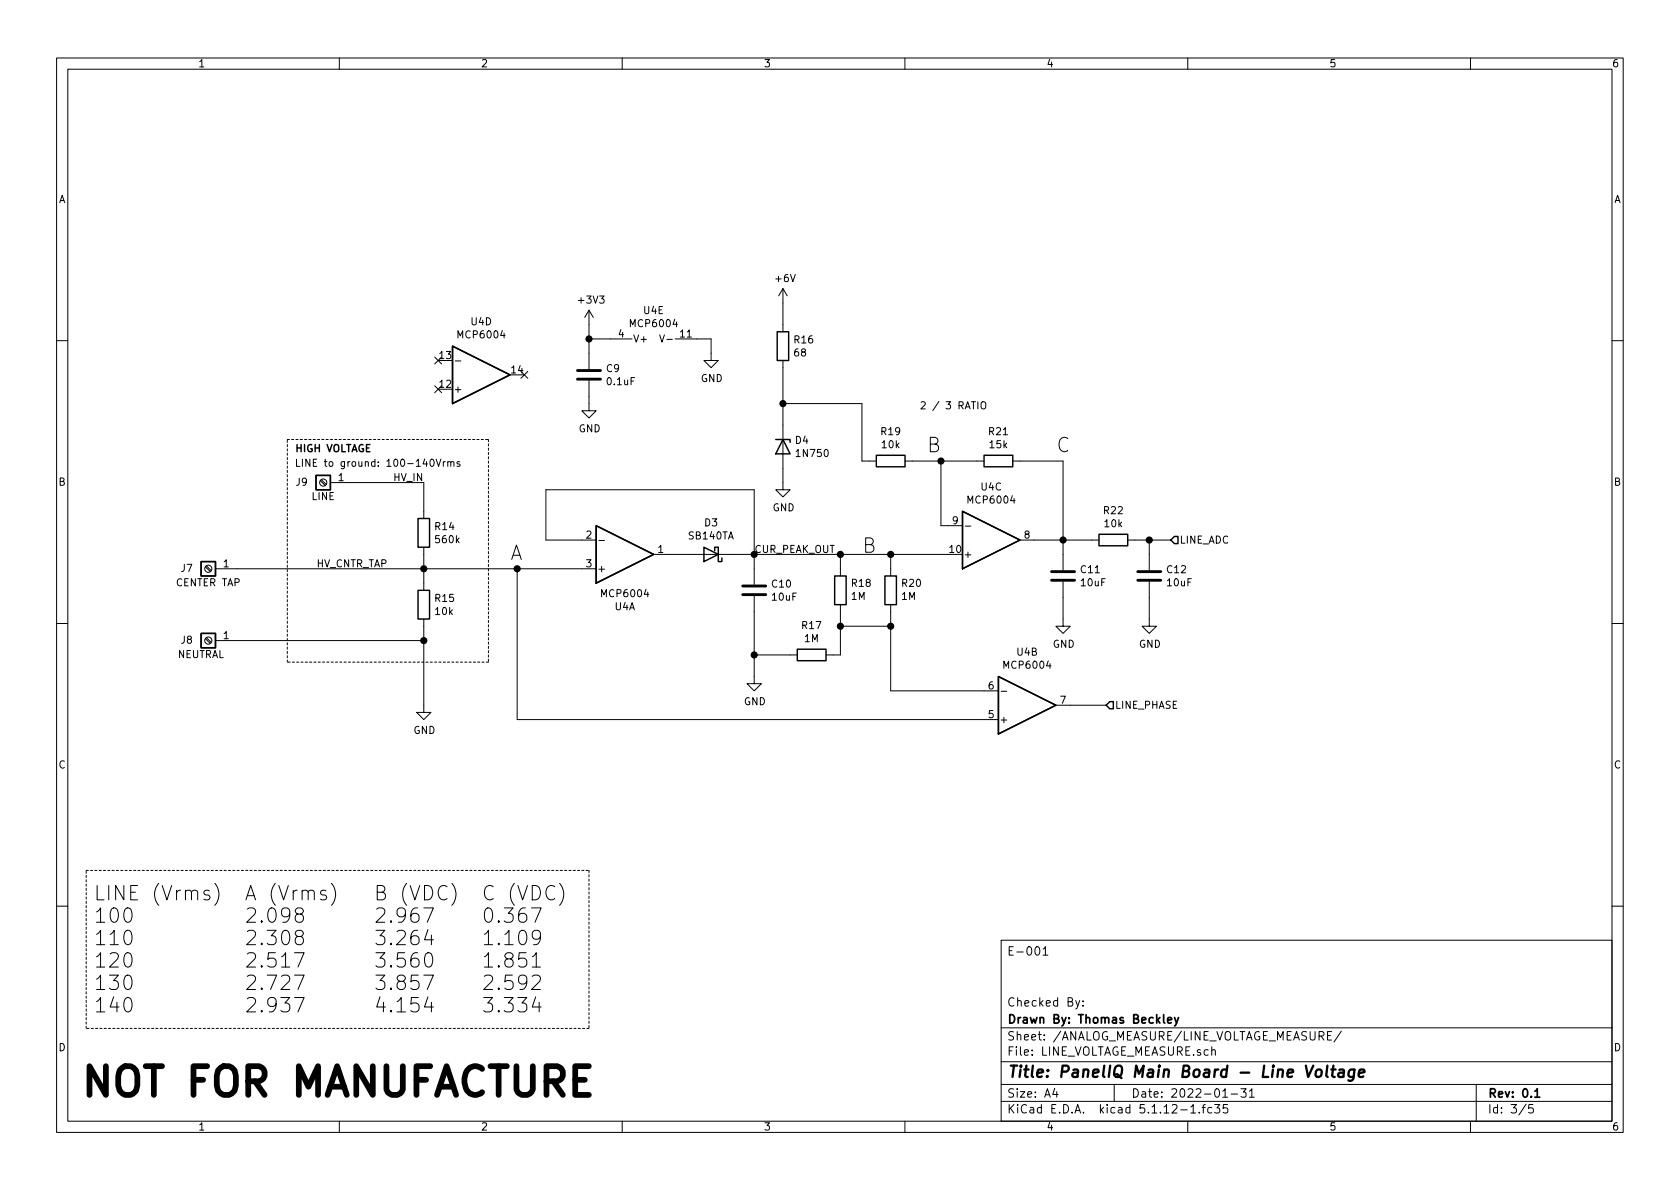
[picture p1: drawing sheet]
<svg xmlns="http://www.w3.org/2000/svg" width="297mm" height="210mm" viewBox="0 0 297 210" stroke-linecap="round" stroke-linejoin="round" font-family="sans-serif">
<g fill="none" stroke="#000" stroke-width=".18">
<path d="M10 10.3h277v189.9h-277zM12 12.2h273v186.1h-273zM60 10.3v1.9M110 10.3v1.9M160 10.3v1.9M210 10.3v1.9M260 10.3v1.9M104.1 54.9l-.7 1.2M104.1 54.9v10.4M104.1 54.9l.8 1.2M104.1 59.9h7.7M116.6 59.2l.4 1.3 .5-1.3"/>
<path d="M119.4 59.9h6.3v3.8h1.3l-1.3 1.3-1.2-1.3h1.2M138.4 51l-.7 1.3M138.4 51v7.7M138.4 51l.8 1.3M10 60.2h2M76.9 68.2l1.2 1.2M76.9 63.1l1.2 1.3M78.1 68.2l-1.2 1.2M78.1 63.1l-1.2 1.3M80.5 63.8h1M92.1 65.7l1.2 1.2M93.3 65.7l-1.2 1.2"/>
<path d="M104.1 67.3v5.3h1.3l-1.3 1.3-1.2-1.3h1.2M117.9 60h1M138.4 63.7v22.9h1.3l-1.3 1.3-1.2-1.3h1.2M138.4 71.4h14v10.1h2.5M171.8 71h.7M172.9 71v1.3M173.5 71.2a.45 .45 0 0 1 .7 0 .88 .88 0 0 1-.2 1.1h-.4a1.07 1.07 0 0 1-.1-1.1zM285 60.2h2M56.6 85l.9 .8M56.8 84.8l.9 .9M58.4 85.3h16.5v6.4M74.9 96.8v7.6"/>
<path d="M76.1 81.3l.2-.1a.67 .67 0 0 1 .5 .6 .67 .67 0 0 1-.5 .7l-.2-.3-.1-.2zM77.1 81.2l.4 1.3 .5-1.3M78.4 81.6v.9M78.7 81.6l-.3 .3M79.2 81.8l.1-.2 .4 .1v.8M79.2 81.6v.9M79.7 81.8l.2-.2 .3 .1 .1 .8M81.3 81.7l-.3-.1-.2 .2v.2l.5 .1v.3h-.5M105.4 95.5h-8.9v-8.9h36.8v16.8M105.9 95.6h1M115.6 98h52M148.6 98v3.8"/>
<path d="M157.5 98v3.8M160 81.5h14M166.4 81.5v11.5h3.8M170.7 93h1M179.1 81.5h8.9v19.3M180.3 95.5h14M199.4 95.5h7.6M203.2 95.5v5.3M10 110.3h2M36.3 100.2l.9 .9M36.3 112.9l.9 .9M36.5 100.1l.9 .8"/>
<path d="M36.5 112.8l.9 .8M38.1 100.6h67.3M38.1 113.3h36.8M74.9 109.5v16.5h1.3l-1.3 1.2-1.2-1.2h1.2M91.4 100.6v26.6h85.1M133.3 105.4v15.5h1.3l-1.3 1.3-1.2-1.3h1.2M133.3 115.8h7.7M148.6 106.9v8.9h-2.6M148.6 110.7h8.9M157.5 106.9v15.3h19M188 102.9v7.8h1.2l-1.2 1.3-1.3-1.3h1.3M203.2 102.9v7.8h1.3l-1.3 1.3-1.3-1.3h1.3"/>
<path d="M285 110.3h2M177 122.2h1M186.7 124.7h8.9M37 157.6l-.6-.2-.4 .4 .2 .4 .8 .2 .1 .2-.1 .4-.2 .1-.8-.1M38 156.2a2.9 2.9 0 0 1 0 3.9M58.6 156.2a2.9 2.9 0 0 1 0 3.9M79.9 156.2a2.9 2.9 0 0 1 0 3.9M98.9 156.2a2.9 2.9 0 0 1 0 3.9M10 160.2h2M52.1 168.5h1.7l-1.1 2.5M52.1 172.4h1.7l-1.1 2.6M52.1 176.4h1.7l-1.1 2.5"/>
<path d="M52.7 161.6l-.3-.1-.2-.3a.62 .62 0 0 1 .5-.7h.5a.55 .55 0 0 1 .4 .6 .55 .55 0 0 1-.4 .5l-.8 .1a.84 .84 0 0 0 0 1.3l.8 .1 .3-.3a.83 .83 0 0 0-.1-1.1l-.2-.1M52.7 165.6l-.3-.1-.2-.4a.62 .62 0 0 1 .5-.6h.5a.55 .55 0 0 1 .4 .6 .55 .55 0 0 1-.4 .5l-.8 .1a.84 .84 0 0 0 0 1.2l.8 .2 .3-.3a.83 .83 0 0 0-.1-1.1l-.2-.1M74.9 160.5h1.7l-1.1 2.6M74.9 172.4h1.7l-1.1 2.6M75.3 168.7a.62 .62 0 0 1 .6-.2 .62 .62 0 0 1 .5 .5 1.49 1.49 0 0 1-.5 2 .64 .64 0 0 1-.7-.5 2.26 2.26 0 0 1 .1-1.8zM75.7 164.4l-.6 1.8h1.5M75.7 176.3l-.6 1.8h1.5M76.3 165.3v1.8M76.3 177.2v1.7M94 160.5h1.7l-1.1 2.6M94.1 169.2l.5-.4 .2-.3v2.5M94.1 172.7l.4-.3h.6a.64 .64 0 0 1 .5 .7l-.2 .4-1.4 1.5h1.6"/>
<path d="M94.1 171h1.5M94.7 176.3l-.6 1.8h1.6M95.3 177.2v1.7M95.6 165.6l-.3 .4-.2 .1-.8-.1-.2-.4v-.6l.2-.4 .8-.1 .3 .2a1.69 1.69 0 0 1-.6 2.4h-.5M177 166.3h108v32h-108zM184.4 167.8l.4-.4v1.5M184.4 168.9h.9M190.2 176.9l.4 1M190.9 176.9l-.5 1.4-.2 .1M191.5 177.8v.1M191.5 177v.1M285 160.2h2"/>
<path d="M60 198.3v1.9M110 198.3v1.9M160 198.3v1.9M177 194.8h108M177 191.8h108M177 187.8h108M177 181.8h108M186.5 192.5l-.4 1h1M186.8 193v1M197 191.8v3M208.8 196.3h1.1M210 198.3v1.9"/>
<path d="M210.5 195.8l.5-.5v1.5M210.5 196.8h.9M212 196.7v.1M212.5 195.8h.6M213.1 195.3l-.3 .2v1.3M214.2 195.9l-.4-.1-.3 .3 .2 .6h.5M214.2 185.7l.3-.1 .3 .1 .1 .9M214.2 185.1v1.5M214.8 195.3h.9l-.5 .6 .4 .1v.7l-.2 .1-.6-.1M216.2 193l.4-.5v1.5M216.2 194h.8M217 195.3h-.7v.7l.2-.1 .5 .1 .1 .2-.1 .5-.2 .1-.5-.1"/>
<path d="M217.7 193.5h1.1M219.4 192.5h.9l-.5 .6 .5 .1v.7l-.3 .1-.6-.1M220.9 193l.4-.5v1.5M220.9 194h.9M234.7 183.1h.5M235.4 182.4h-.7v1.5h.7M237.2 182.3l-1.3 2M260 198.3v1.9M261 191.8v6.5M269.8 195.2l-1.2 2M271 195.3h-.7v.7l.2-.1 .5 .1 .1 .2-.1 .5-.2 .1-.5-.1"/>
<circle cx="57.1" cy="85.3" r=".63"/>
<circle cx="36.8" cy="113.3" r=".63"/>
<circle cx="36.8" cy="100.6" r=".63"/>
</g>
<path d="M207.7 179.9l.3 1M208.4 179.9l-.5 1.4-.2 .1M206.5 180.4l.7-.1-.1-.3-.4-.1-.2 .2v.7h.6M271.4 193l.4-.5v1.5M271.4 194h.8" fill="none" stroke="#000" stroke-width=".3"/>
<path d="M230.9 188.4l.4 2 .9-2M232.9 189.2a.51 .51 0 0 1 .8 .3l-.1 .6a.54 .54 0 0 1-.5 .4 .54 .54 0 0 1-.5-.4l.1-.6zM234.7 188.4l-.2 1.8 .2 .2M235.4 189.1h.7M235.8 188.4l-.3 1.8 .1 .1 .4 .1M236.8 189.2h.8l-.1 1.2M237.6 189.6l-.7 .1a.4 .4 0 0 0-.3 .3 .4 .4 0 0 0 .2 .4l.7-.1M239.5 189.2a.68 .68 0 0 0-1 .3v.8l.3 .1 .5-.1M239.5 189.1l-.2 1.6a.6 .6 0 0 1-.9 .3M240.3 189.8l.9-.2v-.4l-.6-.1-.3 .3v.9l.2 .1 .5-.1" fill="none" stroke="#000" stroke-width=".41"/>
<g fill="none" stroke="#000" stroke-width=".25">
<path d="M137.4 58.7h2v5h-2zM80 61.2l10.2 5.1-10.2 5.1zM137.2 77.7h2.5v.5M138.4 77.7l1.3 2.6h-2.5zM35.6 99.3h2.5v2.5h-2.5zM55.9 84.1h2.5v2.5h-2.5zM73.9 91.7h2v5.1h-2zM105.4 93l10.2 5-10.2 5.1zM124.5 96.8l2.5 1.2-2.5 1.3zM126.4 97.4v-.6h.6v2.5h.6v-.6M154.9 80.5h5.1v2h-5.1zM170.2 90.4l10.1 5.1-10.1 5.1z"/>
<path d="M174 80.5h5.1v2h-5.1zM194.3 94.5h5.1v2h-5.1zM207.6 94.9h.7v1.2h-.7l-.6-.6zM35.6 112h2.5v2.5h-2.5zM73.9 104.4h2v5.1h-2zM141 114.8h5v2h-5zM147.6 101.8h2v5.1h-2zM156.5 101.8h2v5.1h-2zM176.5 119.6l10.2 5.1-10.2 5.1zM196.2 124.1h.6v1.2h-.6l-.6-.6z"/>
</g>
<path d="M102.1 67.1h4.1M102.1 65.5h4.1M131.3 105.2h4.1M131.3 103.6h4.1M185.9 102.6h4.1M185.9 101.1h4.1M201.2 102.6h4M201.2 101.1h4" fill="none" stroke="#000" stroke-width=".51"/>
<path d="M50.8 77.7h35.6M86.4 77.7v39.4M50.8 117.1v-39.4M86.4 117.1h-35.6M15.2 153.9h88.9M104.1 153.9v28M15.2 181.9v-28M104.1 181.9h-88.9" fill="none" stroke="#000" stroke-width=".18" stroke-dasharray=".4 .4"/>
<g fill="#000" stroke="#000" stroke-width=".25">
<circle cx="104.1" cy="59.9" r=".51"/>
<circle cx="138.4" cy="71.4" r=".51"/>
<circle cx="148.6" cy="98" r=".51"/>
<circle cx="157.5" cy="98" r=".51"/>
<circle cx="166.4" cy="81.5" r=".51"/>
<circle cx="188" cy="95.5" r=".51"/>
<circle cx="203.2" cy="95.5" r=".51"/>
<circle cx="74.9" cy="100.6" r=".51"/>
<circle cx="74.9" cy="113.3" r=".51"/>
<circle cx="91.4" cy="100.6" r=".51"/>
<circle cx="133.4" cy="115.8" r=".51"/>
<circle cx="148.6" cy="110.7" r=".51"/>
<circle cx="157.5" cy="110.7" r=".51"/>
</g>
<text font-size="7.1" x="14" y="193.9">NOT FOR MANUFACTURE</text>
<g font-size="3.5">
<text x="163.8" y="80">B</text>
<text x="186.7" y="80">C</text>
<text x="90.2" y="99.1">A</text>
<text x="152.4" y="97.8">B</text>
<text x="16.5" y="159.3">LINE (Vrms)</text>
<text x="43.2" y="159.3">A (Vrms)</text>
<text x="66" y="159.3">B (VDC)</text>
<text x="85.1" y="159.3">C (VDC)</text>
<text x="16.5" y="163.2">100</text>
<text x="16.5" y="167.2">110</text>
<text x="43.2" y="163.2">2.098</text>
<text x="43.2" y="167.2">2.308</text>
<text x="66" y="163.2">2.967</text>
<text x="66" y="167.2">3.264</text>
<text x="85.1" y="163.2">0.367</text>
<text x="85.1" y="167.2">1.109</text>
<text x="16.5" y="171.1">120</text>
<text x="43.2" y="171.1">2.517</text>
<text x="66" y="171.1">3.560</text>
<text x="85.1" y="171.1">1.851</text>
<text x="16.5" y="175.1">130</text>
<text x="16.5" y="179.1">140</text>
<text x="43.2" y="175.1">2.727</text>
<text x="43.2" y="179.1">2.937</text>
<text x="66" y="175.1">3.857</text>
<text x="66" y="179.1">4.154</text>
<text x="85.1" y="175.1">2.592</text>
<text x="85.1" y="179.1">3.334</text>
</g>
<text font-size="2.8" x="178" y="190.5">Title: PanelIQ Main Board - Line Voltage</text>
<g font-size="2.1">
<text x="178" y="169">E-001</text>
<text x="178" y="178">Checked By:</text>
<text x="178" y="184">Sheet: /ANALOG_MEASURE/LINE_VOLTAGE_MEASURE/</text>
<text x="178" y="181">Drawn By: Thomas Beckley</text>
<text x="178" y="186.7">File: LINE_VOLTAGE_MEASURE.sch</text>
<text x="178" y="196.9">KiCad E.D.A. kicad 5.1.12-1.fc35</text>
<text x="178" y="194.1">Size: A4</text>
<text x="200" y="194.1">Date: 2022-01-31</text>
<text x="263" y="194.1">Rev: 0.1</text>
<text x="263" y="196.9">Id: 3/5</text>
</g>
<g font-size="1.8">
<text x="35" y="11.9">1</text>
<text x="85" y="11.9">2</text>
<text x="135" y="11.9">3</text>
<text x="185" y="11.9">4</text>
<text x="235" y="11.9">5</text>
<text x="285" y="11.9">6</text>
<text x="10.4" y="35.9">A</text>
<text x="285.4" y="35.9">A</text>
<text x="102.4" y="53.7">+3V3</text>
<text x="137.2" y="49.9">+6V</text>
<text x="81.2" y="59.8">MCP6004</text>
<text x="83.3" y="57.5">U4D</text>
<text x="109.4" y="59.7">4</text>
<text x="111.6" y="57.9">MCP6004</text>
<text x="113.8" y="55.5">U4E</text>
<text x="120.3" y="59.7">11</text>
<text x="77.8" y="63.5">13</text>
<text x="107.3" y="65.8">C9</text>
<text x="111.9" y="60.6">V+</text>
<text x="140.5" y="60.7">R16</text>
<text x="140.5" y="63">68</text>
<text x="77.8" y="68.6">12</text>
<text x="80.1" y="69.5">+</text>
<text x="90.5" y="66">14</text>
<text x="107.4" y="68.1">0.1uF</text>
<text x="123.9" y="67.6">GND</text>
<text x="102.3" y="76.4">GND</text>
<text x="155.9" y="77">R19</text>
<text x="162.6" y="72.4">2 / 3 RATIO</text>
<text x="174.9" y="77">R21</text>
<text x="52.1" y="82.5">LINE to ground: 100-140Vrms</text>
<text x="52.1" y="80">HIGH VOLTAGE</text>
<text x="140.7" y="78.5">D4</text>
<text x="141" y="80.8">1N750</text>
<text x="156" y="79.3">10k</text>
<text x="175.1" y="79.3">15k</text>
<text x="10.4" y="85.9">B</text>
<text x="52.4" y="85.9">J9</text>
<text x="55.1" y="88.4">LINE</text>
<text x="59.8" y="85.1">1</text>
<text x="69.7" y="85.1">HV_IN</text>
<text x="171.3" y="89">MCP6004</text>
<text x="173.5" y="86.7">U4C</text>
<text x="285.4" y="85.9">B</text>
<text x="77" y="93.7">R14</text>
<text x="103.7" y="95.2">2</text>
<text x="121.8" y="95.4">SB140TA</text>
<text x="124.6" y="93.1">D3</text>
<text x="136.6" y="90.4">GND</text>
<text x="168.4" y="92.7">9</text>
<text x="181.1" y="95.2">8</text>
<text x="195.2" y="90.9">R22</text>
<text x="195.4" y="93.2">10k</text>
<text x="32.1" y="101.1">J7</text>
<text x="39.5" y="100.3">1</text>
<text x="55.7" y="100.3">HV_CNTR_TAP</text>
<text x="77.1" y="96.1">560k</text>
<text x="103.7" y="100.3">3</text>
<text x="105.5" y="101.2">+</text>
<text x="116.4" y="97.8">1</text>
<text x="133.3" y="97.8">CUR_PEAK_OUT</text>
<text x="167.9" y="97.8">10</text>
<text x="170.3" y="98.7">+</text>
<text x="191.2" y="101.4">C11</text>
<text x="206.4" y="101.4">C12</text>
<text x="208.5" y="96.1">LINE_ADC</text>
<text x="31.2" y="103.7">CENTER TAP</text>
<text x="77" y="106.4">R15</text>
<text x="106.6" y="105.6">MCP6004</text>
<text x="108.7" y="107.9">U4A</text>
<text x="136.6" y="103.9">C10</text>
<text x="136.6" y="106.2">10uF</text>
<text x="150.5" y="106.1">1M</text>
<text x="150.6" y="103.8">R18</text>
<text x="159.4" y="106.1">1M</text>
<text x="159.5" y="103.8">R20</text>
<text x="191.2" y="103.7">10uF</text>
<text x="206.5" y="103.7">10uF</text>
<text x="32.1" y="113.8">J8</text>
<text x="39.5" y="113">1</text>
<text x="77" y="108.8">10k</text>
<text x="141.9" y="111.2">R17</text>
<text x="142.3" y="113.6">1M</text>
<text x="31.3" y="116.4">NEUTRAL</text>
<text x="177.7" y="118.3">MCP6004</text>
<text x="179.9" y="115.9">U4B</text>
<text x="186.1" y="114.5">GND</text>
<text x="201.4" y="114.5">GND</text>
<text x="131.5" y="124.7">GND</text>
<text x="174.8" y="121.9">6</text>
<text x="187.5" y="124.5">7</text>
<text x="197.1" y="125.3">LINE_PHASE</text>
<text x="73.1" y="129.8">GND</text>
<text x="174.8" y="127">5</text>
<text x="176.7" y="127.9">+</text>
<text x="10.4" y="135.9">C</text>
<text x="285.4" y="135.9">C</text>
<text x="10.4" y="185.9">D</text>
<text x="285.4" y="185.9">D</text>
<text x="35" y="199.9">1</text>
<text x="85" y="199.9">2</text>
<text x="135" y="199.9">3</text>
<text x="185" y="199.9">4</text>
<text x="235" y="199.9">5</text>
<text x="285" y="199.9">6</text>
</g>
</svg>
